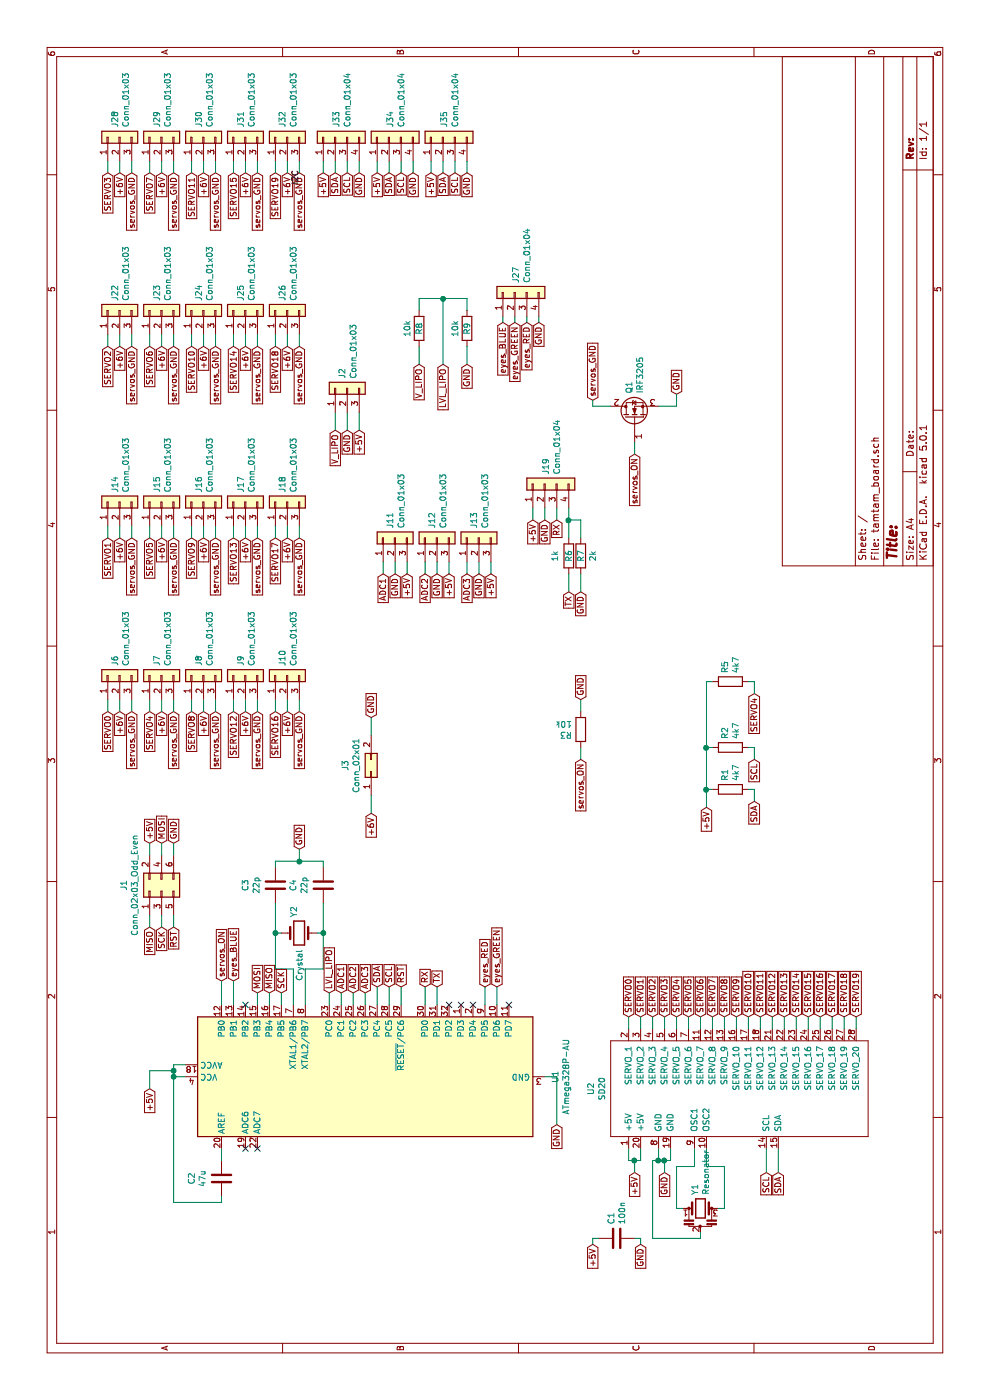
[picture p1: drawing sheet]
EESchema Schematic File Version 4
LIBS:tamtam_board-cache
EELAYER 26 0
EELAYER END
$Descr A4 11693 8268
encoding utf-8
Sheet 1 1
Title ""
Date ""
Rev ""
Comp ""
Comment1 ""
Comment2 ""
Comment3 ""
Comment4 ""
$EndDescr
$Comp
L MCU_Microchip_ATmega:ATmega328P-AU U1
U 1 1
P 2700 3050
F 0 "U1" H 2700 1464 50  0000 C CNN
F 1 "ATmega328P-AU" H 2700 1373 50  0000 C CNN
F 2 "Package_QFP:TQFP-32_7x7mm_P0.8mm" H 2700 3050 50  0001 C CIN
F 3 "http://ww1.microchip.com/downloads/en/DeviceDoc/ATmega328_P%20AVR%20MCU%20with%20picoPower%20Technology%20Data%20Sheet%2040001984A.pdf" H 2700 3050 50  0001 C CNN
	1    2700 3050
	1    0    0    -1  
$EndComp
Text GLabel 2600 1250 0    50   Input ~ 0
+5V
Text GLabel 2300 4650 0    50   Input ~ 0
GND
Wire Wire Line
	2300 4650 2700 4650
Wire Wire Line
	2700 4650 2700 4550
Wire Wire Line
	2700 1550 2700 1450
Wire Wire Line
	2700 1450 2750 1450
Wire Wire Line
	2800 1450 2800 1550
Wire Wire Line
	2600 1250 2750 1250
Wire Wire Line
	2750 1250 2750 1450
Connection ~ 2750 1450
Wire Wire Line
	2750 1450 2800 1450
$Comp
L Transistor_FET:IRF3205 Q1
U 1 1
P 8200 5300
F 0 "Q1" H 8406 5346 50  0000 L CNN
F 1 "IRF3205" H 8406 5255 50  0000 L CNN
F 2 "Package_TO_SOT_THT:TO-220-3_Vertical" H 8450 5225 50  0001 L CIN
F 3 "http://www.irf.com/product-info/datasheets/data/irf3205.pdf" H 8200 5300 50  0001 L CNN
	1    8200 5300
	1    0    0    -1  
$EndComp
Text GLabel 8350 4950 2    50   Input ~ 0
servos_GND
Text GLabel 8400 5650 2    50   Input ~ 0
GND
Text GLabel 7900 5300 0    50   Input ~ 0
servos_ON
Wire Wire Line
	8300 5100 8300 4950
Wire Wire Line
	8300 4950 8350 4950
Wire Wire Line
	8400 5650 8300 5650
Wire Wire Line
	8300 5650 8300 5500
Wire Wire Line
	8000 5300 7900 5300
$Comp
L Connector_Generic:Conn_01x03 J14
U 1 1
P 7500 1000
F 0 "J14" H 7580 1042 50  0000 L CNN
F 1 "Conn_01x03" H 7580 951 50  0000 L CNN
F 2 "Connector_PinHeader_2.54mm:PinHeader_1x03_P2.54mm_Vertical" H 7500 1000 50  0001 C CNN
F 3 "~" H 7500 1000 50  0001 C CNN
	1    7500 1000
	1    0    0    -1  
$EndComp
Text GLabel 7200 1000 0    50   Input ~ 0
+6V
Text GLabel 7200 900  0    50   Input ~ 0
SERVO1
Text GLabel 7200 1100 0    50   Input ~ 0
servos_GND
Wire Wire Line
	7200 900  7300 900 
Wire Wire Line
	7300 1000 7200 1000
Wire Wire Line
	7200 1100 7300 1100
$Comp
L Connector_Generic:Conn_01x03 J22
U 1 1
P 9100 1000
F 0 "J22" H 9180 1042 50  0000 L CNN
F 1 "Conn_01x03" H 9180 951 50  0000 L CNN
F 2 "Connector_PinHeader_2.54mm:PinHeader_1x03_P2.54mm_Vertical" H 9100 1000 50  0001 C CNN
F 3 "~" H 9100 1000 50  0001 C CNN
	1    9100 1000
	1    0    0    -1  
$EndComp
Text GLabel 8800 1000 0    50   Input ~ 0
+6V
Text GLabel 8800 900  0    50   Input ~ 0
SERVO2
Text GLabel 8800 1100 0    50   Input ~ 0
servos_GND
Wire Wire Line
	8800 900  8900 900 
Wire Wire Line
	8900 1000 8800 1000
Wire Wire Line
	8800 1100 8900 1100
$Comp
L Connector_Generic:Conn_01x03 J28
U 1 1
P 10550 1000
F 0 "J28" H 10630 1042 50  0000 L CNN
F 1 "Conn_01x03" H 10630 951 50  0000 L CNN
F 2 "Connector_PinHeader_2.54mm:PinHeader_1x03_P2.54mm_Vertical" H 10550 1000 50  0001 C CNN
F 3 "~" H 10550 1000 50  0001 C CNN
	1    10550 1000
	1    0    0    -1  
$EndComp
Text GLabel 10250 1000 0    50   Input ~ 0
+6V
Text GLabel 10250 900  0    50   Input ~ 0
SERVO3
Text GLabel 10250 1100 0    50   Input ~ 0
servos_GND
Wire Wire Line
	10250 900  10350 900 
Wire Wire Line
	10350 1000 10250 1000
Wire Wire Line
	10250 1100 10350 1100
$Comp
L Connector_Generic:Conn_01x03 J6
U 1 1
P 6050 1000
F 0 "J6" H 6130 1042 50  0000 L CNN
F 1 "Conn_01x03" H 6130 951 50  0000 L CNN
F 2 "Connector_PinHeader_2.54mm:PinHeader_1x03_P2.54mm_Vertical" H 6050 1000 50  0001 C CNN
F 3 "~" H 6050 1000 50  0001 C CNN
	1    6050 1000
	1    0    0    -1  
$EndComp
Text GLabel 5750 1000 0    50   Input ~ 0
+6V
Text GLabel 5750 900  0    50   Input ~ 0
SERVO0
Text GLabel 5750 1100 0    50   Input ~ 0
servos_GND
Wire Wire Line
	5750 900  5850 900 
Wire Wire Line
	5850 1000 5750 1000
Wire Wire Line
	5750 1100 5850 1100
$Comp
L Connector_Generic:Conn_01x03 J15
U 1 1
P 7500 1350
F 0 "J15" H 7580 1392 50  0000 L CNN
F 1 "Conn_01x03" H 7580 1301 50  0000 L CNN
F 2 "Connector_PinHeader_2.54mm:PinHeader_1x03_P2.54mm_Vertical" H 7500 1350 50  0001 C CNN
F 3 "~" H 7500 1350 50  0001 C CNN
	1    7500 1350
	1    0    0    -1  
$EndComp
Text GLabel 7200 1350 0    50   Input ~ 0
+6V
Text GLabel 7200 1250 0    50   Input ~ 0
SERVO5
Text GLabel 7200 1450 0    50   Input ~ 0
servos_GND
Wire Wire Line
	7200 1250 7300 1250
Wire Wire Line
	7300 1350 7200 1350
Wire Wire Line
	7200 1450 7300 1450
$Comp
L Connector_Generic:Conn_01x03 J23
U 1 1
P 9100 1350
F 0 "J23" H 9180 1392 50  0000 L CNN
F 1 "Conn_01x03" H 9180 1301 50  0000 L CNN
F 2 "Connector_PinHeader_2.54mm:PinHeader_1x03_P2.54mm_Vertical" H 9100 1350 50  0001 C CNN
F 3 "~" H 9100 1350 50  0001 C CNN
	1    9100 1350
	1    0    0    -1  
$EndComp
Text GLabel 8800 1350 0    50   Input ~ 0
+6V
Text GLabel 8800 1250 0    50   Input ~ 0
SERVO6
Text GLabel 8800 1450 0    50   Input ~ 0
servos_GND
Wire Wire Line
	8800 1250 8900 1250
Wire Wire Line
	8900 1350 8800 1350
Wire Wire Line
	8800 1450 8900 1450
$Comp
L Connector_Generic:Conn_01x03 J29
U 1 1
P 10550 1350
F 0 "J29" H 10630 1392 50  0000 L CNN
F 1 "Conn_01x03" H 10630 1301 50  0000 L CNN
F 2 "Connector_PinHeader_2.54mm:PinHeader_1x03_P2.54mm_Vertical" H 10550 1350 50  0001 C CNN
F 3 "~" H 10550 1350 50  0001 C CNN
	1    10550 1350
	1    0    0    -1  
$EndComp
Text GLabel 10250 1350 0    50   Input ~ 0
+6V
Text GLabel 10250 1250 0    50   Input ~ 0
SERVO7
Text GLabel 10250 1450 0    50   Input ~ 0
servos_GND
Wire Wire Line
	10250 1250 10350 1250
Wire Wire Line
	10350 1350 10250 1350
Wire Wire Line
	10250 1450 10350 1450
$Comp
L Connector_Generic:Conn_01x03 J7
U 1 1
P 6050 1350
F 0 "J7" H 6130 1392 50  0000 L CNN
F 1 "Conn_01x03" H 6130 1301 50  0000 L CNN
F 2 "Connector_PinHeader_2.54mm:PinHeader_1x03_P2.54mm_Vertical" H 6050 1350 50  0001 C CNN
F 3 "~" H 6050 1350 50  0001 C CNN
	1    6050 1350
	1    0    0    -1  
$EndComp
Text GLabel 5750 1350 0    50   Input ~ 0
+6V
Text GLabel 5750 1250 0    50   Input ~ 0
SERVO4
Text GLabel 5750 1450 0    50   Input ~ 0
servos_GND
Wire Wire Line
	5750 1250 5850 1250
Wire Wire Line
	5850 1350 5750 1350
Wire Wire Line
	5750 1450 5850 1450
$Comp
L Connector_Generic:Conn_01x03 J16
U 1 1
P 7500 1700
F 0 "J16" H 7580 1742 50  0000 L CNN
F 1 "Conn_01x03" H 7580 1651 50  0000 L CNN
F 2 "Connector_PinHeader_2.54mm:PinHeader_1x03_P2.54mm_Vertical" H 7500 1700 50  0001 C CNN
F 3 "~" H 7500 1700 50  0001 C CNN
	1    7500 1700
	1    0    0    -1  
$EndComp
Text GLabel 7200 1700 0    50   Input ~ 0
+6V
Text GLabel 7200 1600 0    50   Input ~ 0
SERVO9
Text GLabel 7200 1800 0    50   Input ~ 0
servos_GND
Wire Wire Line
	7200 1600 7300 1600
Wire Wire Line
	7300 1700 7200 1700
Wire Wire Line
	7200 1800 7300 1800
$Comp
L Connector_Generic:Conn_01x03 J24
U 1 1
P 9100 1700
F 0 "J24" H 9180 1742 50  0000 L CNN
F 1 "Conn_01x03" H 9180 1651 50  0000 L CNN
F 2 "Connector_PinHeader_2.54mm:PinHeader_1x03_P2.54mm_Vertical" H 9100 1700 50  0001 C CNN
F 3 "~" H 9100 1700 50  0001 C CNN
	1    9100 1700
	1    0    0    -1  
$EndComp
Text GLabel 8800 1700 0    50   Input ~ 0
+6V
Text GLabel 8800 1600 0    50   Input ~ 0
SERVO10
Text GLabel 8800 1800 0    50   Input ~ 0
servos_GND
Wire Wire Line
	8800 1600 8900 1600
Wire Wire Line
	8900 1700 8800 1700
Wire Wire Line
	8800 1800 8900 1800
$Comp
L Connector_Generic:Conn_01x03 J30
U 1 1
P 10550 1700
F 0 "J30" H 10630 1742 50  0000 L CNN
F 1 "Conn_01x03" H 10630 1651 50  0000 L CNN
F 2 "Connector_PinHeader_2.54mm:PinHeader_1x03_P2.54mm_Vertical" H 10550 1700 50  0001 C CNN
F 3 "~" H 10550 1700 50  0001 C CNN
	1    10550 1700
	1    0    0    -1  
$EndComp
Text GLabel 10250 1700 0    50   Input ~ 0
+6V
Text GLabel 10250 1600 0    50   Input ~ 0
SERVO11
Text GLabel 10250 1800 0    50   Input ~ 0
servos_GND
Wire Wire Line
	10250 1600 10350 1600
Wire Wire Line
	10350 1700 10250 1700
Wire Wire Line
	10250 1800 10350 1800
$Comp
L Connector_Generic:Conn_01x03 J8
U 1 1
P 6050 1700
F 0 "J8" H 6130 1742 50  0000 L CNN
F 1 "Conn_01x03" H 6130 1651 50  0000 L CNN
F 2 "Connector_PinHeader_2.54mm:PinHeader_1x03_P2.54mm_Vertical" H 6050 1700 50  0001 C CNN
F 3 "~" H 6050 1700 50  0001 C CNN
	1    6050 1700
	1    0    0    -1  
$EndComp
Text GLabel 5750 1700 0    50   Input ~ 0
+6V
Text GLabel 5750 1600 0    50   Input ~ 0
SERVO8
Text GLabel 5750 1800 0    50   Input ~ 0
servos_GND
Wire Wire Line
	5750 1600 5850 1600
Wire Wire Line
	5850 1700 5750 1700
Wire Wire Line
	5750 1800 5850 1800
$Comp
L Connector_Generic:Conn_01x03 J17
U 1 1
P 7500 2050
F 0 "J17" H 7580 2092 50  0000 L CNN
F 1 "Conn_01x03" H 7580 2001 50  0000 L CNN
F 2 "Connector_PinHeader_2.54mm:PinHeader_1x03_P2.54mm_Vertical" H 7500 2050 50  0001 C CNN
F 3 "~" H 7500 2050 50  0001 C CNN
	1    7500 2050
	1    0    0    -1  
$EndComp
Text GLabel 7200 2050 0    50   Input ~ 0
+6V
Text GLabel 7200 1950 0    50   Input ~ 0
SERVO13
Text GLabel 7200 2150 0    50   Input ~ 0
servos_GND
Wire Wire Line
	7200 1950 7300 1950
Wire Wire Line
	7300 2050 7200 2050
Wire Wire Line
	7200 2150 7300 2150
$Comp
L Connector_Generic:Conn_01x03 J25
U 1 1
P 9100 2050
F 0 "J25" H 9180 2092 50  0000 L CNN
F 1 "Conn_01x03" H 9180 2001 50  0000 L CNN
F 2 "Connector_PinHeader_2.54mm:PinHeader_1x03_P2.54mm_Vertical" H 9100 2050 50  0001 C CNN
F 3 "~" H 9100 2050 50  0001 C CNN
	1    9100 2050
	1    0    0    -1  
$EndComp
Text GLabel 8800 2050 0    50   Input ~ 0
+6V
Text GLabel 8800 1950 0    50   Input ~ 0
SERVO14
Text GLabel 8800 2150 0    50   Input ~ 0
servos_GND
Wire Wire Line
	8800 1950 8900 1950
Wire Wire Line
	8900 2050 8800 2050
Wire Wire Line
	8800 2150 8900 2150
$Comp
L Connector_Generic:Conn_01x03 J31
U 1 1
P 10550 2050
F 0 "J31" H 10630 2092 50  0000 L CNN
F 1 "Conn_01x03" H 10630 2001 50  0000 L CNN
F 2 "Connector_PinHeader_2.54mm:PinHeader_1x03_P2.54mm_Vertical" H 10550 2050 50  0001 C CNN
F 3 "~" H 10550 2050 50  0001 C CNN
	1    10550 2050
	1    0    0    -1  
$EndComp
Text GLabel 10250 2050 0    50   Input ~ 0
+6V
Text GLabel 10250 1950 0    50   Input ~ 0
SERVO15
Text GLabel 10250 2150 0    50   Input ~ 0
servos_GND
Wire Wire Line
	10250 1950 10350 1950
Wire Wire Line
	10350 2050 10250 2050
Wire Wire Line
	10250 2150 10350 2150
$Comp
L Connector_Generic:Conn_01x03 J9
U 1 1
P 6050 2050
F 0 "J9" H 6130 2092 50  0000 L CNN
F 1 "Conn_01x03" H 6130 2001 50  0000 L CNN
F 2 "Connector_PinHeader_2.54mm:PinHeader_1x03_P2.54mm_Vertical" H 6050 2050 50  0001 C CNN
F 3 "~" H 6050 2050 50  0001 C CNN
	1    6050 2050
	1    0    0    -1  
$EndComp
Text GLabel 5750 2050 0    50   Input ~ 0
+6V
Text GLabel 5750 1950 0    50   Input ~ 0
SERVO12
Text GLabel 5750 2150 0    50   Input ~ 0
servos_GND
Wire Wire Line
	5750 1950 5850 1950
Wire Wire Line
	5850 2050 5750 2050
Wire Wire Line
	5750 2150 5850 2150
$Comp
L Connector_Generic:Conn_01x03 J18
U 1 1
P 7500 2400
F 0 "J18" H 7580 2442 50  0000 L CNN
F 1 "Conn_01x03" H 7580 2351 50  0000 L CNN
F 2 "Connector_PinHeader_2.54mm:PinHeader_1x03_P2.54mm_Vertical" H 7500 2400 50  0001 C CNN
F 3 "~" H 7500 2400 50  0001 C CNN
	1    7500 2400
	1    0    0    -1  
$EndComp
Text GLabel 7200 2400 0    50   Input ~ 0
+6V
Text GLabel 7200 2300 0    50   Input ~ 0
SERVO17
Text GLabel 7200 2500 0    50   Input ~ 0
servos_GND
Wire Wire Line
	7200 2300 7300 2300
Wire Wire Line
	7300 2400 7200 2400
Wire Wire Line
	7200 2500 7300 2500
$Comp
L Connector_Generic:Conn_01x03 J26
U 1 1
P 9100 2400
F 0 "J26" H 9180 2442 50  0000 L CNN
F 1 "Conn_01x03" H 9180 2351 50  0000 L CNN
F 2 "Connector_PinHeader_2.54mm:PinHeader_1x03_P2.54mm_Vertical" H 9100 2400 50  0001 C CNN
F 3 "~" H 9100 2400 50  0001 C CNN
	1    9100 2400
	1    0    0    -1  
$EndComp
Text GLabel 8800 2400 0    50   Input ~ 0
+6V
Text GLabel 8800 2300 0    50   Input ~ 0
SERVO18
Text GLabel 8800 2500 0    50   Input ~ 0
servos_GND
Wire Wire Line
	8800 2300 8900 2300
Wire Wire Line
	8900 2400 8800 2400
Wire Wire Line
	8800 2500 8900 2500
$Comp
L Connector_Generic:Conn_01x03 J32
U 1 1
P 10550 2400
F 0 "J32" H 10630 2442 50  0000 L CNN
F 1 "Conn_01x03" H 10630 2351 50  0000 L CNN
F 2 "Connector_PinHeader_2.54mm:PinHeader_1x03_P2.54mm_Vertical" H 10550 2400 50  0001 C CNN
F 3 "~" H 10550 2400 50  0001 C CNN
	1    10550 2400
	1    0    0    -1  
$EndComp
Text GLabel 10250 2400 0    50   Input ~ 0
+6V
Text GLabel 10250 2300 0    50   Input ~ 0
SERVO19
Text GLabel 10250 2500 0    50   Input ~ 0
servos_GND
Wire Wire Line
	10250 2300 10350 2300
Wire Wire Line
	10350 2400 10250 2400
Wire Wire Line
	10250 2500 10350 2500
$Comp
L Connector_Generic:Conn_01x03 J10
U 1 1
P 6050 2400
F 0 "J10" H 6130 2442 50  0000 L CNN
F 1 "Conn_01x03" H 6130 2351 50  0000 L CNN
F 2 "Connector_PinHeader_2.54mm:PinHeader_1x03_P2.54mm_Vertical" H 6050 2400 50  0001 C CNN
F 3 "~" H 6050 2400 50  0001 C CNN
	1    6050 2400
	1    0    0    -1  
$EndComp
Text GLabel 5750 2400 0    50   Input ~ 0
+6V
Text GLabel 5750 2300 0    50   Input ~ 0
SERVO16
Text GLabel 5750 2500 0    50   Input ~ 0
servos_GND
Wire Wire Line
	5750 2300 5850 2300
Wire Wire Line
	5850 2400 5750 2400
Wire Wire Line
	5750 2500 5850 2500
Text GLabel 4950 5900 0    50   Input ~ 0
+5V
Text GLabel 5000 6300 0    50   Input ~ 0
SDA
Text GLabel 5350 6300 0    50   Input ~ 0
SCL
Text GLabel 5900 6300 0    50   Input ~ 0
SERVO4
$Comp
L Device:R R1
U 1 1
P 5100 6100
F 0 "R1" H 5170 6146 50  0000 L CNN
F 1 "4k7" H 5170 6055 50  0000 L CNN
F 2 "Resistor_SMD:R_0603_1608Metric_Pad1.05x0.95mm_HandSolder" V 5030 6100 50  0001 C CNN
F 3 "~" H 5100 6100 50  0001 C CNN
	1    5100 6100
	1    0    0    -1  
$EndComp
$Comp
L Device:R R2
U 1 1
P 5450 6100
F 0 "R2" H 5520 6146 50  0000 L CNN
F 1 "4k7" H 5520 6055 50  0000 L CNN
F 2 "Resistor_SMD:R_0603_1608Metric_Pad1.05x0.95mm_HandSolder" V 5380 6100 50  0001 C CNN
F 3 "~" H 5450 6100 50  0001 C CNN
	1    5450 6100
	1    0    0    -1  
$EndComp
$Comp
L Device:R R5
U 1 1
P 6000 6100
F 0 "R5" H 6070 6146 50  0000 L CNN
F 1 "4k7" H 6070 6055 50  0000 L CNN
F 2 "Resistor_SMD:R_0603_1608Metric_Pad1.05x0.95mm_HandSolder" V 5930 6100 50  0001 C CNN
F 3 "~" H 6000 6100 50  0001 C CNN
	1    6000 6100
	1    0    0    -1  
$EndComp
Wire Wire Line
	4950 5900 5100 5900
Wire Wire Line
	6000 5900 6000 5950
Wire Wire Line
	6000 6250 6000 6300
Wire Wire Line
	6000 6300 5900 6300
Wire Wire Line
	5450 6250 5450 6300
Wire Wire Line
	5450 6300 5350 6300
Wire Wire Line
	5100 6250 5100 6300
Wire Wire Line
	5100 6300 5000 6300
Wire Wire Line
	5100 5950 5100 5900
Connection ~ 5100 5900
Wire Wire Line
	5100 5900 5450 5900
Wire Wire Line
	5450 5950 5450 5900
Connection ~ 5450 5900
Wire Wire Line
	5450 5900 6000 5900
$Comp
L missing_components:SD20 U2
U 1 1
P 2700 5550
F 0 "U2" H 2600 6165 50  0000 C CNN
F 1 "SD20" H 2600 6074 50  0000 C CNN
F 2 "Package_DIP:DIP-28_W7.62mm_Socket_LongPads" H 2700 5550 50  0001 C CNN
F 3 "" H 2700 5550 50  0001 C CNN
	1    2700 5550
	1    0    0    -1  
$EndComp
Text GLabel 3200 5250 2    50   Input ~ 0
SERVO0
Text GLabel 3200 5350 2    50   Input ~ 0
SERVO1
Text GLabel 3200 5450 2    50   Input ~ 0
SERVO2
Text GLabel 3200 5550 2    50   Input ~ 0
SERVO3
Text GLabel 3200 5650 2    50   Input ~ 0
SERVO4
Text GLabel 3200 5750 2    50   Input ~ 0
SERVO5
Text GLabel 3200 5850 2    50   Input ~ 0
SERVO6
Text GLabel 3200 5950 2    50   Input ~ 0
SERVO7
Text GLabel 3200 6050 2    50   Input ~ 0
SERVO8
Text GLabel 3200 6150 2    50   Input ~ 0
SERVO9
Text GLabel 3200 6250 2    50   Input ~ 0
SERVO10
Text GLabel 3200 6350 2    50   Input ~ 0
SERVO11
Text GLabel 3200 6450 2    50   Input ~ 0
SERVO12
Text GLabel 3200 6550 2    50   Input ~ 0
SERVO13
Text GLabel 3200 6650 2    50   Input ~ 0
SERVO14
Text GLabel 3200 6750 2    50   Input ~ 0
SERVO15
Text GLabel 3200 6850 2    50   Input ~ 0
SERVO16
Text GLabel 3200 6950 2    50   Input ~ 0
SERVO17
Text GLabel 3200 7050 2    50   Input ~ 0
SERVO18
Text GLabel 3200 7150 2    50   Input ~ 0
SERVO19
Wire Wire Line
	3200 7150 3100 7150
Wire Wire Line
	3100 7050 3200 7050
Wire Wire Line
	3200 6950 3100 6950
Wire Wire Line
	3100 6850 3200 6850
Wire Wire Line
	3200 6750 3100 6750
Wire Wire Line
	3100 6650 3200 6650
Wire Wire Line
	3200 6550 3100 6550
Wire Wire Line
	3100 6450 3200 6450
Wire Wire Line
	3200 6350 3100 6350
Wire Wire Line
	3100 6250 3200 6250
Wire Wire Line
	3200 6150 3100 6150
Wire Wire Line
	3100 6050 3200 6050
Wire Wire Line
	3200 5950 3100 5950
Wire Wire Line
	3100 5850 3200 5850
Wire Wire Line
	3200 5750 3100 5750
Wire Wire Line
	3100 5650 3200 5650
Wire Wire Line
	3200 5550 3100 5550
Wire Wire Line
	3100 5450 3200 5450
Wire Wire Line
	3200 5350 3100 5350
Wire Wire Line
	3100 5250 3200 5250
Text GLabel 1900 5300 0    50   Input ~ 0
+5V
Text GLabel 1900 5550 0    50   Input ~ 0
GND
Text GLabel 1900 6400 0    50   Input ~ 0
SCL
Text GLabel 1900 6500 0    50   Input ~ 0
SDA
Wire Wire Line
	2100 6400 1900 6400
Wire Wire Line
	1900 6500 2100 6500
Wire Wire Line
	1900 5300 2000 5300
Wire Wire Line
	2000 5300 2000 5250
Wire Wire Line
	2000 5250 2100 5250
Wire Wire Line
	2100 5350 2000 5350
Wire Wire Line
	2000 5350 2000 5300
Connection ~ 2000 5300
Wire Wire Line
	2100 5500 2000 5500
Wire Wire Line
	2000 5500 2000 5550
Wire Wire Line
	2000 5550 1900 5550
Wire Wire Line
	2100 5600 2000 5600
Wire Wire Line
	2000 5600 2000 5550
Connection ~ 2000 5550
$Comp
L Device:Resonator Y1
U 1 1
P 1600 5850
F 0 "Y1" V 1554 5961 50  0000 L CNN
F 1 "Resonator" V 1645 5961 50  0000 L CNN
F 2 "Crystal:Resonator-3Pin_W7.0mm_H2.5mm" H 1575 5850 50  0001 C CNN
F 3 "~" H 1575 5850 50  0001 C CNN
	1    1600 5850
	0    1    1    0   
$EndComp
Wire Wire Line
	2100 5800 1950 5800
Wire Wire Line
	1950 5800 1950 5650
Wire Wire Line
	1950 5650 1600 5650
Wire Wire Line
	1600 5650 1600 5700
Wire Wire Line
	1600 6000 1600 6050
Wire Wire Line
	1600 6050 1950 6050
Wire Wire Line
	1950 6050 1950 5900
Wire Wire Line
	1950 5900 2100 5900
Wire Wire Line
	1400 5850 1350 5850
Wire Wire Line
	1350 5850 1350 5450
Wire Wire Line
	1350 5450 2000 5450
Wire Wire Line
	2000 5450 2000 5500
Connection ~ 2000 5500
Text GLabel 3450 3250 2    50   Input ~ 0
SCL
Text GLabel 3450 3150 2    50   Input ~ 0
SDA
Wire Wire Line
	3300 3150 3450 3150
Wire Wire Line
	3300 3250 3450 3250
$Comp
L Device:C C1
U 1 1
P 1350 5150
F 0 "C1" H 1465 5196 50  0000 L CNN
F 1 "100n" H 1465 5105 50  0000 L CNN
F 2 "Capacitor_SMD:C_0603_1608Metric_Pad1.05x0.95mm_HandSolder" H 1388 5000 50  0001 C CNN
F 3 "~" H 1350 5150 50  0001 C CNN
	1    1350 5150
	1    0    0    -1  
$EndComp
Text GLabel 1300 5350 0    50   Input ~ 0
GND
Text GLabel 1300 4950 0    50   Input ~ 0
+5V
Wire Wire Line
	1350 5000 1350 4950
Wire Wire Line
	1350 4950 1300 4950
Wire Wire Line
	1300 5350 1350 5350
Wire Wire Line
	1350 5350 1350 5300
$Comp
L Device:Crystal Y2
U 1 1
P 3900 2500
F 0 "Y2" V 3854 2631 50  0000 L CNN
F 1 "Crystal" V 3900 2100 50  0000 L CNN
F 2 "Crystal:Crystal_HC49-4H_Vertical" H 3900 2500 50  0001 C CNN
F 3 "~" H 3900 2500 50  0001 C CNN
	1    3900 2500
	0    1    1    0   
$EndComp
Wire Wire Line
	3600 2450 3300 2450
Wire Wire Line
	3300 2550 3600 2550
Wire Wire Line
	3600 2550 3600 2700
Wire Wire Line
	3600 2700 3900 2700
Wire Wire Line
	3900 2700 3900 2650
Wire Wire Line
	3600 2300 3900 2300
Wire Wire Line
	3900 2300 3900 2350
Wire Wire Line
	3600 2300 3600 2450
$Comp
L Device:C C3
U 1 1
P 4300 2300
F 0 "C3" V 4048 2300 50  0000 C CNN
F 1 "22p" V 4139 2300 50  0000 C CNN
F 2 "Capacitor_SMD:C_0603_1608Metric_Pad1.05x0.95mm_HandSolder" H 4338 2150 50  0001 C CNN
F 3 "~" H 4300 2300 50  0001 C CNN
	1    4300 2300
	0    1    1    0   
$EndComp
$Comp
L Device:C C4
U 1 1
P 4300 2700
F 0 "C4" V 4048 2700 50  0000 C CNN
F 1 "22p" V 4139 2700 50  0000 C CNN
F 2 "Capacitor_SMD:C_0603_1608Metric_Pad1.05x0.95mm_HandSolder" H 4338 2550 50  0001 C CNN
F 3 "~" H 4300 2700 50  0001 C CNN
	1    4300 2700
	0    1    1    0   
$EndComp
Wire Wire Line
	3900 2300 4150 2300
Connection ~ 3900 2300
Wire Wire Line
	3900 2700 4150 2700
Connection ~ 3900 2700
Wire Wire Line
	4500 2700 4450 2700
Wire Wire Line
	4500 2700 4500 2500
Wire Wire Line
	4500 2300 4450 2300
Text GLabel 4600 2500 2    50   Input ~ 0
GND
Wire Wire Line
	4600 2500 4500 2500
Connection ~ 4500 2500
Wire Wire Line
	4500 2500 4500 2300
Text GLabel 8100 2900 0    50   Input ~ 0
GND
Text GLabel 8100 2800 0    50   Input ~ 0
V_LIPO
Wire Wire Line
	8250 2800 8100 2800
Wire Wire Line
	8100 2900 8250 2900
Text GLabel 3400 2750 2    50   Input ~ 0
LVL_LIPO
Wire Wire Line
	3400 2750 3300 2750
Text GLabel 8650 3700 0    50   Input ~ 0
LVL_LIPO
Text GLabel 8650 3500 0    50   Input ~ 0
V_LIPO
Text GLabel 8650 3900 0    50   Input ~ 0
GND
$Comp
L Device:R R8
U 1 1
P 8950 3500
F 0 "R8" V 8950 3500 50  0000 C CNN
F 1 "10k" V 8850 3500 50  0000 C CNN
F 2 "Resistor_SMD:R_0603_1608Metric_Pad1.05x0.95mm_HandSolder" V 8880 3500 50  0001 C CNN
F 3 "~" H 8950 3500 50  0001 C CNN
	1    8950 3500
	0    1    1    0   
$EndComp
$Comp
L Device:R R9
U 1 1
P 8950 3900
F 0 "R9" V 8950 3900 50  0000 C CNN
F 1 "10k" V 8850 3900 50  0000 C CNN
F 2 "Resistor_SMD:R_0603_1608Metric_Pad1.05x0.95mm_HandSolder" V 8880 3900 50  0001 C CNN
F 3 "~" H 8950 3900 50  0001 C CNN
	1    8950 3900
	0    1    1    0   
$EndComp
Wire Wire Line
	8650 3500 8800 3500
Wire Wire Line
	9100 3500 9200 3500
Wire Wire Line
	9200 3500 9200 3700
Wire Wire Line
	8800 3900 8650 3900
Wire Wire Line
	8650 3700 9200 3700
Wire Wire Line
	9100 3900 9200 3900
Wire Wire Line
	9200 3900 9200 3700
Connection ~ 9200 3700
$Comp
L Connector_Generic:Conn_01x04 J27
U 1 1
P 9250 4300
F 0 "J27" H 9330 4292 50  0000 L CNN
F 1 "Conn_01x04" H 9330 4201 50  0000 L CNN
F 2 "Connector_PinHeader_2.54mm:PinHeader_1x04_P2.54mm_Vertical" H 9250 4300 50  0001 C CNN
F 3 "~" H 9250 4300 50  0001 C CNN
	1    9250 4300
	1    0    0    -1  
$EndComp
Text GLabel 9000 4500 0    50   Input ~ 0
GND
Text GLabel 9000 4400 0    50   Input ~ 0
eyes_RED
Text GLabel 9000 4300 0    50   Input ~ 0
eyes_GREEN
Text GLabel 9000 4200 0    50   Input ~ 0
eyes_BLUE
Wire Wire Line
	9000 4200 9050 4200
Wire Wire Line
	9050 4300 9000 4300
Wire Wire Line
	9050 4400 9000 4400
Wire Wire Line
	9000 4500 9050 4500
Text GLabel 3450 4050 2    50   Input ~ 0
eyes_RED
Text GLabel 3450 4150 2    50   Input ~ 0
eyes_GREEN
Text GLabel 3500 1950 2    50   Input ~ 0
eyes_BLUE
Wire Wire Line
	3300 1950 3500 1950
$Comp
L Device:C C2
U 1 1
P 1850 1850
F 0 "C2" V 1598 1850 50  0000 C CNN
F 1 "47u" V 1689 1850 50  0000 C CNN
F 2 "Capacitor_SMD:C_0603_1608Metric_Pad1.05x0.95mm_HandSolder" H 1888 1700 50  0001 C CNN
F 3 "~" H 1850 1850 50  0001 C CNN
	1    1850 1850
	0    1    1    0   
$EndComp
Wire Wire Line
	2100 1850 2000 1850
Wire Wire Line
	1700 1850 1650 1850
Wire Wire Line
	1650 1450 2700 1450
Wire Wire Line
	1650 1450 1650 1850
Connection ~ 2700 1450
Text GLabel 3400 2150 2    50   Input ~ 0
MOSI
Text GLabel 3400 2250 2    50   Input ~ 0
MISO
Wire Wire Line
	3450 4050 3300 4050
Wire Wire Line
	3300 4150 3450 4150
Text GLabel 3500 1850 2    50   Input ~ 0
servos_ON
Wire Wire Line
	3500 1850 3300 1850
Text GLabel 3450 3350 2    50   Input ~ 0
RST
Wire Wire Line
	3300 3350 3450 3350
Text GLabel 3400 2350 2    50   Input ~ 0
SCK
Wire Wire Line
	3300 2150 3400 2150
Wire Wire Line
	3400 2250 3300 2250
Wire Wire Line
	3300 2350 3400 2350
$Comp
L Connector_Generic:Conn_02x03_Odd_Even J1
U 1 1
P 4250 1350
F 0 "J1" H 4300 1667 50  0000 C CNN
F 1 "Conn_02x03_Odd_Even" H 4300 1576 50  0000 C CNN
F 2 "Connector_PinHeader_2.54mm:PinHeader_2x03_P2.54mm_Vertical" H 4250 1350 50  0001 C CNN
F 3 "~" H 4250 1350 50  0001 C CNN
	1    4250 1350
	1    0    0    -1  
$EndComp
Text GLabel 3950 1250 0    50   Input ~ 0
MISO
Text GLabel 3950 1350 0    50   Input ~ 0
SCK
Text GLabel 3950 1450 0    50   Input ~ 0
RST
Text GLabel 4650 1250 2    50   Input ~ 0
+5V
Text GLabel 4650 1350 2    50   Input ~ 0
MOSI
Text GLabel 4650 1450 2    50   Input ~ 0
GND
Wire Wire Line
	4550 1250 4650 1250
Wire Wire Line
	4650 1350 4550 1350
Wire Wire Line
	4550 1450 4650 1450
Wire Wire Line
	4050 1450 3950 1450
Wire Wire Line
	4050 1350 3950 1350
Wire Wire Line
	4050 1250 3950 1250
$Comp
L Connector_Generic:Conn_01x04 J33
U 1 1
P 10550 2800
F 0 "J33" H 10630 2792 50  0000 L CNN
F 1 "Conn_01x04" H 10630 2701 50  0000 L CNN
F 2 "Connector_PinHeader_2.54mm:PinHeader_1x04_P2.54mm_Vertical" H 10550 2800 50  0001 C CNN
F 3 "~" H 10550 2800 50  0001 C CNN
	1    10550 2800
	1    0    0    -1  
$EndComp
Text GLabel 10250 2700 0    50   Input ~ 0
+5V
Text GLabel 10250 2800 0    50   Input ~ 0
SDA
Text GLabel 10250 2900 0    50   Input ~ 0
SCL
Text GLabel 10250 3000 0    50   Input ~ 0
GND
Wire Wire Line
	10250 2700 10350 2700
Wire Wire Line
	10350 2800 10250 2800
Wire Wire Line
	10250 2900 10350 2900
Wire Wire Line
	10350 3000 10250 3000
$Comp
L Connector_Generic:Conn_01x04 J34
U 1 1
P 10550 3250
F 0 "J34" H 10630 3242 50  0000 L CNN
F 1 "Conn_01x04" H 10630 3151 50  0000 L CNN
F 2 "Connector_PinHeader_2.54mm:PinHeader_1x04_P2.54mm_Vertical" H 10550 3250 50  0001 C CNN
F 3 "~" H 10550 3250 50  0001 C CNN
	1    10550 3250
	1    0    0    -1  
$EndComp
Text GLabel 10250 3150 0    50   Input ~ 0
+5V
Text GLabel 10250 3250 0    50   Input ~ 0
SDA
Text GLabel 10250 3350 0    50   Input ~ 0
SCL
Text GLabel 10250 3450 0    50   Input ~ 0
GND
Wire Wire Line
	10250 3150 10350 3150
Wire Wire Line
	10350 3250 10250 3250
Wire Wire Line
	10250 3350 10350 3350
Wire Wire Line
	10350 3450 10250 3450
$Comp
L Connector_Generic:Conn_01x04 J35
U 1 1
P 10550 3700
F 0 "J35" H 10630 3692 50  0000 L CNN
F 1 "Conn_01x04" H 10630 3601 50  0000 L CNN
F 2 "Connector_PinHeader_2.54mm:PinHeader_1x04_P2.54mm_Vertical" H 10550 3700 50  0001 C CNN
F 3 "~" H 10550 3700 50  0001 C CNN
	1    10550 3700
	1    0    0    -1  
$EndComp
Text GLabel 10250 3600 0    50   Input ~ 0
+5V
Text GLabel 10250 3700 0    50   Input ~ 0
SDA
Text GLabel 10250 3800 0    50   Input ~ 0
SCL
Text GLabel 10250 3900 0    50   Input ~ 0
GND
Wire Wire Line
	10250 3600 10350 3600
Wire Wire Line
	10350 3700 10250 3700
Wire Wire Line
	10250 3800 10350 3800
Wire Wire Line
	10350 3900 10250 3900
Text Label 10150 2500 0    50   ~ 0
I2C
$Comp
L Connector_Generic:Conn_01x04 J19
U 1 1
P 7650 4550
F 0 "J19" H 7730 4542 50  0000 L CNN
F 1 "Conn_01x04" H 7730 4451 50  0000 L CNN
F 2 "Connector_PinHeader_2.54mm:PinHeader_1x04_P2.54mm_Vertical" H 7650 4550 50  0001 C CNN
F 3 "~" H 7650 4550 50  0001 C CNN
	1    7650 4550
	1    0    0    -1  
$EndComp
Text GLabel 7350 4450 0    50   Input ~ 0
+5V
Text GLabel 7350 4550 0    50   Input ~ 0
GND
Wire Wire Line
	7350 4450 7450 4450
Wire Wire Line
	7450 4550 7350 4550
Wire Wire Line
	7350 4650 7450 4650
Text GLabel 7350 4650 0    50   Input ~ 0
RX
Text GLabel 6750 4750 0    50   Input ~ 0
TX
$Comp
L Device:R R6
U 1 1
P 7050 4750
F 0 "R6" V 7050 4750 50  0000 C CNN
F 1 "1k" V 6934 4750 50  0000 C CNN
F 2 "Resistor_SMD:R_0603_1608Metric_Pad1.05x0.95mm_HandSolder" V 6980 4750 50  0001 C CNN
F 3 "~" H 7050 4750 50  0001 C CNN
	1    7050 4750
	0    1    1    0   
$EndComp
$Comp
L Device:R R7
U 1 1
P 7050 4850
F 0 "R7" V 7050 4850 50  0000 C CNN
F 1 "2k" V 7150 4850 50  0000 C CNN
F 2 "Resistor_SMD:R_0603_1608Metric_Pad1.05x0.95mm_HandSolder" V 6980 4850 50  0001 C CNN
F 3 "~" H 7050 4850 50  0001 C CNN
	1    7050 4850
	0    1    1    0   
$EndComp
Text GLabel 6750 4850 0    50   Input ~ 0
GND
Wire Wire Line
	6750 4750 6900 4750
Wire Wire Line
	7200 4750 7350 4750
Wire Wire Line
	7350 4850 7350 4750
Connection ~ 7350 4750
Wire Wire Line
	7350 4750 7450 4750
Text GLabel 3450 3650 2    50   Input ~ 0
TX
Text GLabel 3450 3550 2    50   Input ~ 0
RX
Wire Wire Line
	3300 3550 3450 3550
Wire Wire Line
	3450 3650 3300 3650
Text GLabel 3400 2850 2    50   Input ~ 0
ADC1
Text GLabel 3400 2950 2    50   Input ~ 0
ADC2
Text GLabel 3400 3050 2    50   Input ~ 0
ADC3
Wire Wire Line
	3300 2850 3400 2850
Wire Wire Line
	3400 2950 3300 2950
Wire Wire Line
	3300 3050 3400 3050
Wire Wire Line
	7350 4850 7200 4850
Wire Wire Line
	6900 4850 6750 4850
$Comp
L Connector_Generic:Conn_01x03 J11
U 1 1
P 7200 3300
F 0 "J11" H 7280 3342 50  0000 L CNN
F 1 "Conn_01x03" H 7280 3251 50  0000 L CNN
F 2 "Connector_PinHeader_2.54mm:PinHeader_1x03_P2.54mm_Vertical" H 7200 3300 50  0001 C CNN
F 3 "~" H 7200 3300 50  0001 C CNN
	1    7200 3300
	1    0    0    -1  
$EndComp
Text GLabel 6900 3200 0    50   Input ~ 0
ADC1
Text GLabel 6900 3400 0    50   Input ~ 0
+5V
Text GLabel 6900 3300 0    50   Input ~ 0
GND
Wire Wire Line
	7000 3200 6900 3200
Wire Wire Line
	6900 3300 7000 3300
Wire Wire Line
	7000 3400 6900 3400
$Comp
L Connector_Generic:Conn_01x03 J12
U 1 1
P 7200 3650
F 0 "J12" H 7280 3692 50  0000 L CNN
F 1 "Conn_01x03" H 7280 3601 50  0000 L CNN
F 2 "Connector_PinHeader_2.54mm:PinHeader_1x03_P2.54mm_Vertical" H 7200 3650 50  0001 C CNN
F 3 "~" H 7200 3650 50  0001 C CNN
	1    7200 3650
	1    0    0    -1  
$EndComp
Text GLabel 6900 3550 0    50   Input ~ 0
ADC2
Text GLabel 6900 3750 0    50   Input ~ 0
+5V
Text GLabel 6900 3650 0    50   Input ~ 0
GND
Wire Wire Line
	7000 3550 6900 3550
Wire Wire Line
	6900 3650 7000 3650
Wire Wire Line
	7000 3750 6900 3750
$Comp
L Connector_Generic:Conn_01x03 J13
U 1 1
P 7200 4000
F 0 "J13" H 7280 4042 50  0000 L CNN
F 1 "Conn_01x03" H 7280 3951 50  0000 L CNN
F 2 "Connector_PinHeader_2.54mm:PinHeader_1x03_P2.54mm_Vertical" H 7200 4000 50  0001 C CNN
F 3 "~" H 7200 4000 50  0001 C CNN
	1    7200 4000
	1    0    0    -1  
$EndComp
Text GLabel 6900 3900 0    50   Input ~ 0
ADC3
Text GLabel 6900 4100 0    50   Input ~ 0
+5V
Text GLabel 6900 4000 0    50   Input ~ 0
GND
Wire Wire Line
	7000 3900 6900 3900
Wire Wire Line
	6900 4000 7000 4000
Wire Wire Line
	7000 4100 6900 4100
$Comp
L Device:R R3
U 1 1
P 5600 4850
F 0 "R3" H 5670 4896 50  0000 L CNN
F 1 "10k" H 5670 4805 50  0000 L CNN
F 2 "Resistor_SMD:R_0603_1608Metric_Pad1.05x0.95mm_HandSolder" V 5530 4850 50  0001 C CNN
F 3 "~" H 5600 4850 50  0001 C CNN
	1    5600 4850
	0    -1   -1   0   
$EndComp
Text GLabel 5850 4850 2    50   Input ~ 0
GND
Text GLabel 5350 4850 0    50   Input ~ 0
servos_ON
Wire Wire Line
	5350 4850 5450 4850
Wire Wire Line
	5750 4850 5850 4850
Text GLabel 8100 3000 0    50   Input ~ 0
+5V
NoConn ~ 2100 2050
NoConn ~ 2100 2150
NoConn ~ 3300 4250
NoConn ~ 3300 3950
NoConn ~ 3300 3850
NoConn ~ 3300 3750
NoConn ~ 3300 2050
Wire Wire Line
	8250 3000 8100 3000
$Comp
L Connector_Generic:Conn_01x03 J2
U 1 1
P 8450 2900
F 0 "J2" H 8530 2942 50  0000 L CNN
F 1 "Conn_01x03" H 8530 2851 50  0000 L CNN
F 2 "Connector_PinHeader_2.54mm:PinHeader_1x03_P2.54mm_Vertical" H 8450 2900 50  0001 C CNN
F 3 "~" H 8450 2900 50  0001 C CNN
	1    8450 2900
	1    0    0    -1  
$EndComp
$Comp
L Connector_Generic:Conn_02x01 J3
U 1 1
P 5250 3100
F 0 "J3" H 5300 3317 50  0000 C CNN
F 1 "Conn_02x01" H 5300 3226 50  0000 C CNN
F 2 "Connector_PinHeader_2.54mm:PinHeader_2x01_P2.54mm_Vertical" H 5250 3100 50  0001 C CNN
F 3 "~" H 5250 3100 50  0001 C CNN
	1    5250 3100
	1    0    0    -1  
$EndComp
Text GLabel 4900 3100 0    50   Input ~ 0
+6V
Text GLabel 5700 3100 2    50   Input ~ 0
GND
Wire Wire Line
	5550 3100 5700 3100
Wire Wire Line
	5050 3100 4900 3100
$EndSCHEMATC
